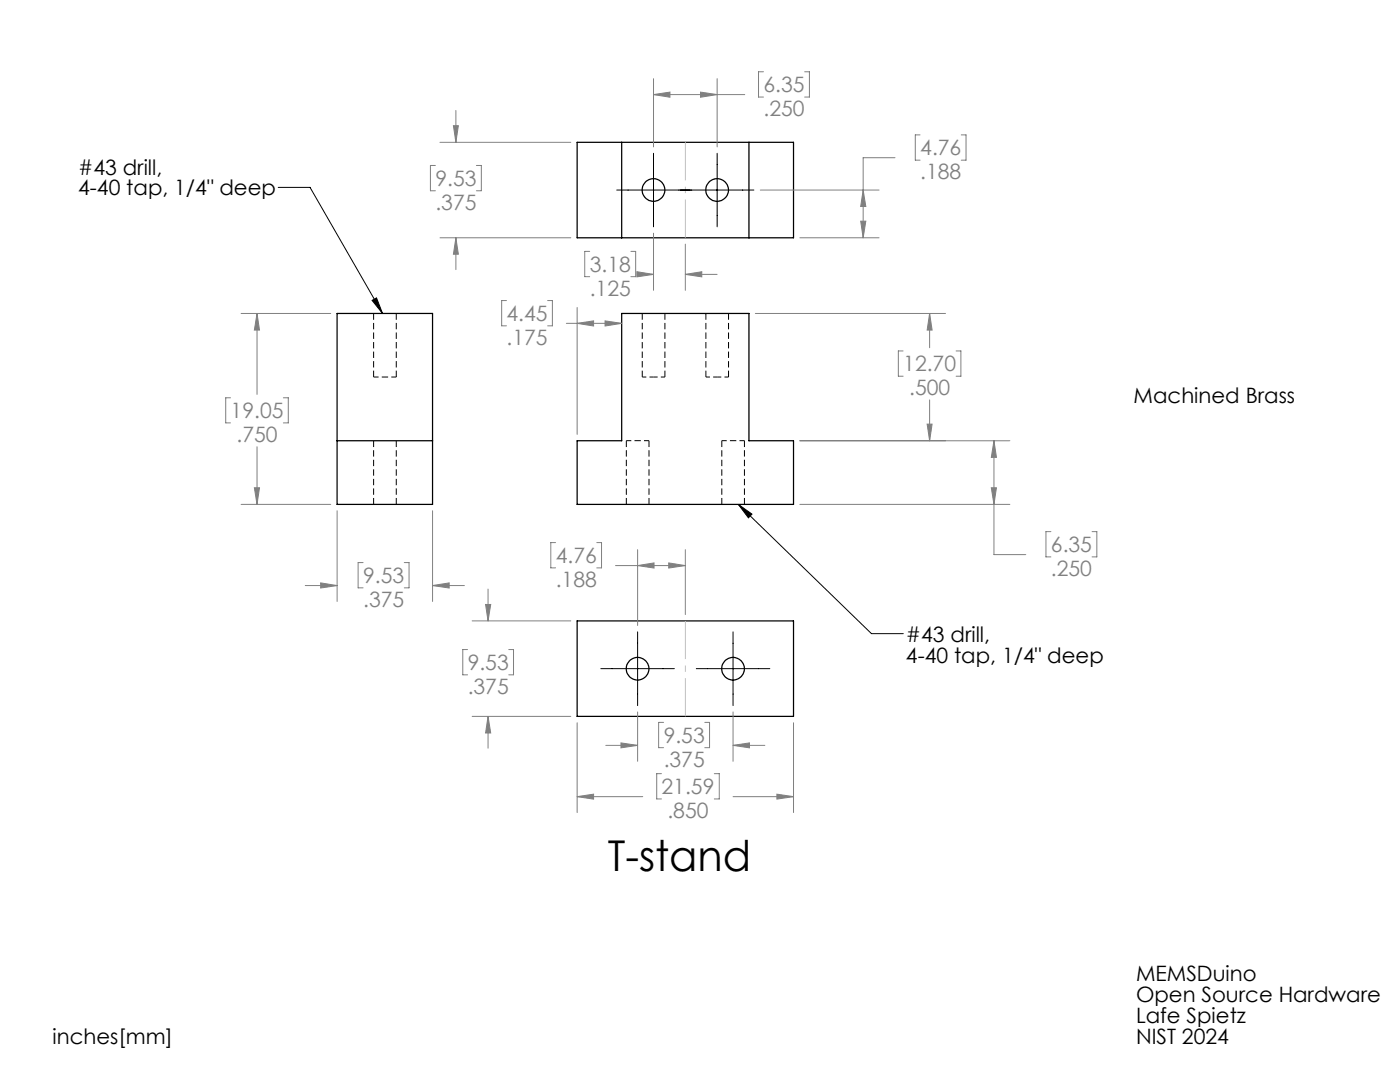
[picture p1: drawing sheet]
<svg xmlns="http://www.w3.org/2000/svg" width="279mm" height="216mm" viewBox="0 0 279 216" stroke-linecap="round" stroke-linejoin="round" font-family="sans-serif">
<path d="M128.2 75.2h2.2M130.4 75.2h2.3M140.9 75.2h2.2M143.1 75.2h2.3" fill="none" stroke="#000" stroke-width=".2" stroke-dasharray="1.3 .6" stroke-dashoffset=".5" stroke-linecap="butt"/>
<path d="M74.6 75.2h4.5M129.5 87.9h-4.5M148.6 87.9h-4.6" fill="none" stroke="#000" stroke-width=".2" stroke-dasharray="1.3 .6" stroke-dashoffset=".3" stroke-linecap="butt"/>
<path d="M74.6 62.5v12.7M79.1 75.2v-12.7M128.2 62.5v12.7M132.7 75.2v-12.7M140.9 62.5v12.7M145.4 75.2v-12.7M74.6 87.9v12.7M125 87.9v12.7M144 87.9v12.7M79.1 100.6v-12.7M129.5 100.6v-12.7M148.6 100.6v-12.7" fill="none" stroke="#000" stroke-width=".2" stroke-dasharray="1.3 .6" stroke-linecap="butt"/>
<g fill="none" stroke="#000" stroke-width=".25">
<path d="M115.2 28.4h43.2v19h-43.2zM124.1 28.4v19M149.5 28.4v19M67.3 62.5h19v38.1h-19zM124.1 62.5h25.4v25.4h8.9v12.7h-43.2v-12.7h8.9zM67.3 87.9h19M115.2 123.9h43.2v19h-43.2z"/>
<circle cx="130.4" cy="37.9" r="2.26"/>
<circle cx="143.1" cy="37.9" r="2.26"/>
<circle cx="127.3" cy="133.5" r="2.26"/>
<circle cx="146.3" cy="133.5" r="2.26"/>
</g>
<path d="M55.5 37.4h6.4l14.4 25.1M123.1 37.9h27.4M130.4 30.6v14.7M143.1 30.6v14.7M74.3 59.9l.8-.5 1.2 3.1zM147.4 100.6l26.5 25.8h6.4M147.4 100.6l2.7 2-.7 .7zM119.9 133.4h14.7M127.2 126.1v14.7M139 133.4h14.6M146.3 126.1v14.7" fill="none" stroke="#000" stroke-width=".2"/>
<g fill="none" stroke="#808080" stroke-width=".2">
<path d="M130.4 18.9l3.3-.5v1zM130.4 15.7v13.6M130.4 18.9h18.2M139.8 18.4l3.3 .5-3.3 .5zM143.1 15.7v13.6M152.4 14.3h-1v5.1h1M160.6 14.3h.9v5.1h-.9M86.9 33h-1v5.1h1M87.8 28.4h26.1M90.5 25.1h1l-.5 3.3zM91 22v6.4M95.1 33h1v5.1h-1"/>
<path d="M151.7 37.9h23.7M172.3 37.9l.5 3.3h-1zM178.6 31.5h-6.3v15.9M183.6 26.9h-.9v5.1h.9M191.8 26.9h1v5.1h-1M87.8 47.4h26.1M91 47.4v6.4M91 47.4l.5 3.3h-1zM101.1 60h-1v5h1M109.3 60h.9v5h-.9M117.7 50.2h-1v5h1M125.9 50.2h1v5h-1"/>
<path d="M127.1 54.2l3.3 .6-3.3 .4zM129.6 54.8h.8M130.4 46.5v11.4M136.8 48.7v9.2M136.8 54.8h6.3M136.8 54.8l3.3-.6v1zM159.6 47.4h15.8M171.8 44.1h1l-.5 3.3zM46 79.4h-1v5h1M48.1 62.5h17.9M51.3 62.5l.5 3.4h-1zM51.3 62.5v16.2"/>
<path d="M56.6 79.4h.9v5h-.9M113 64.5h11.1M115.2 64.5l3.3-.5v1.1zM115.2 61.3v25.4M120.8 64l3.3 .5-3.3 .6zM150.7 62.5h38M180.2 70h-.9v5.1h.9M185.5 62.5l.5 3.4h-1zM185.5 62.5v6.9M185.5 79.8v8.1M190.8 70h1v5.1h-1M50.8 97.3h1l-.5 3.3z"/>
<path d="M51.3 89.1v11.5M159.6 87.9h41.9M185 84.6h1l-.5 3.3zM197.8 97.3h1.1l-.5 3.3zM198.4 87.9l.5 3.4h-1.1zM198.4 87.9v22.8h6.3M48.1 100.6h17.9M60.9 116.8h6.4M64 116.3l3.3 .5-3.3 .5zM67.3 101.9v18.1M72.5 112.3h-1v5h1M80.7 112.3h.9v5h-.9"/>
<path d="M86.3 116.8l3.3-.5v1zM86.3 101.9v18.1M86.3 116.8h6.4M97.4 117.5v6.4M110.9 108.3h-1v5h1M119.1 108.3h1v5h-1M122.8 112.9h14M127.2 109.7v15.1M127.2 112.9l3.3-.6v1zM133.5 112.3l3.3 .6-3.3 .4zM136.8 109.7v12.9M159.6 100.6h41.9"/>
<path d="M209.7 106.1h-1v5h1M217.9 106.1h1v5h-1M93.3 129.6h-.9v5.1h.9M94.2 123.9h19.7M96.9 120.6h1l-.5 3.3zM101.5 129.6h1v5.1h-1M94.2 142.9h19.7M97.4 142.9l.5 3.4h-1zM97.4 142.9v6.4M115.2 159l3.3-.5v1zM115.2 144.2v17.9M115.2 159h13.1"/>
<path d="M120.9 148.7h6.3M123.9 148.2l3.3 .5-3.3 .5zM127.2 142.1v9.8M132 154.4h-.9v5h.9M132.4 144.1h-1v5.1h1M140.7 144.1h.9v5.1h-.9M142.6 154.4h.9v5h-.9M146.3 148.7l3.3-.5v1zM146.3 159h12.1M146.3 142.1v9.8M146.3 148.7h6.3M155 158.5l3.4 .5-3.4 .5z"/>
<path d="M158.4 144.2v17.9"/>
</g>
<path d="M136.8 47.4v-19M136.8 142.9v-19" fill="none" stroke="#c0c0c0" stroke-width=".2" stroke-dasharray="15.2 1.3 1.3 1.3" stroke-dashoffset="7.6" stroke-linecap="butt"/>
<path d="M147.4 100.6l2.7 2-.7 .7zM74.3 59.9l.8-.5 1.2 3.1z" fill="#000"/>
<g fill="#808080">
<path d="M197.8 97.3h1.1l-.5 3.3zM198.4 87.9l.5 3.4h-1.1zM185.5 62.5l.5 3.4h-1zM185 84.6h1l-.5 3.3zM120.8 64l3.3 .5-3.3 .6zM115.2 64.5l3.3-.5v1.1zM51.3 62.5l.5 3.4h-1zM50.8 97.3h1l-.5 3.3zM86.3 116.8l3.3-.5v1zM64 116.3l3.3 .5-3.3 .5zM115.2 159l3.3-.5v1zM155 158.5l3.4 .5-3.4 .5zM123.9 148.2l3.3 .5-3.3 .5zM146.3 148.7l3.3-.5v1zM96.9 120.6h1l-.5 3.3zM97.4 142.9l.5 3.4h-1zM130.4 18.9l3.3-.5v1zM139.8 18.4l3.3 .5-3.3 .5zM91 47.4l.5 3.3h-1zM90.5 25.1h1l-.5 3.3zM172.3 37.9l.5 3.3h-1zM171.8 44.1h1l-.5 3.3z"/>
<path d="M127.2 112.9l3.3-.6v1zM133.5 112.3l3.3 .6-3.3 .4zM136.8 54.8l3.3-.6v1zM127.1 54.2l3.3 .6-3.3 .4z"/>
</g>
<text font-size="8.5" x="121.3" y="173.8">T-stand</text>
<g font-size="4.2" fill="#808080">
<text x="152.4" y="18.4">6.35</text>
<text x="152.4" y="23.2">.250</text>
<text x="183.7" y="31">4.76</text>
<text x="183.7" y="35.8">.188</text>
<text x="86.9" y="37.1">9.53</text>
<text x="86.9" y="41.9">.375</text>
<text x="117.7" y="54.3">3.18</text>
<text x="117.7" y="59">.125</text>
<text x="101.1" y="64.1">4.45</text>
<text x="101.1" y="68.8">.175</text>
<text x="180.3" y="74.1">12.70</text>
<text x="46" y="83.5">19.05</text>
<text x="181.4" y="78.9">.500</text>
<text x="47.2" y="88.2">.750</text>
<text x="110.9" y="112.4">4.76</text>
<text x="209.7" y="110.2">6.35</text>
<text x="72.5" y="116.4">9.53</text>
<text x="110.9" y="117.1">.188</text>
<text x="209.7" y="114.9">.250</text>
<text x="72.5" y="121.1">.375</text>
<text x="93.3" y="133.7">9.53</text>
<text x="93.3" y="138.5">.375</text>
<text x="132.5" y="148.3">9.53</text>
<text x="132.5" y="153">.375</text>
<text x="132" y="158.5">21.59</text>
<text x="133.2" y="163.2">.850</text>
</g>
<g font-size="4.2">
<text x="15.6" y="34.8">#43 drill,</text>
<text x="15.6" y="39">4-40 tap, 1/4&quot; deep</text>
<text x="226.2" y="80.4">Machined Brass</text>
<text x="180.8" y="128">#43 drill,</text>
<text x="180.8" y="132.2">4-40 tap, 1/4&quot; deep</text>
<text x="226.7" y="195.7">MEMSDuino</text>
<text x="226.7" y="199.9">Open Source Hardware</text>
<text x="10.5" y="208.2">inches[mm]</text>
<text x="226.7" y="204.1">Lafe Spietz</text>
<text x="226.7" y="208.2">NIST 2024</text>
</g>
</svg>
